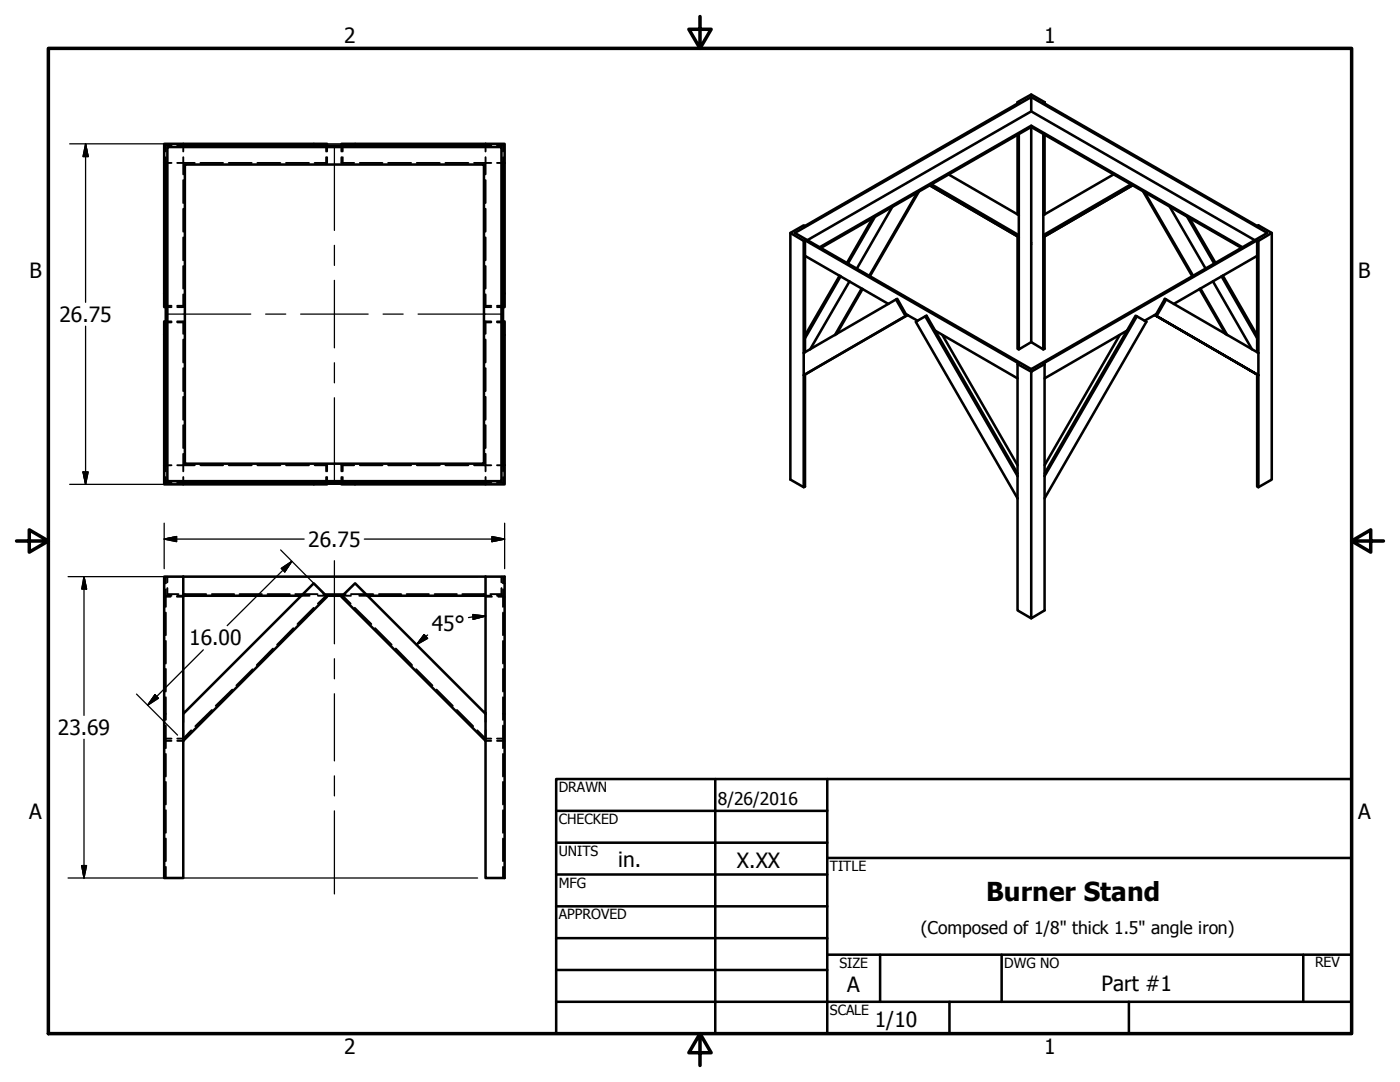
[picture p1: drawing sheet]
<svg xmlns="http://www.w3.org/2000/svg" width="279mm" height="216mm" viewBox="0 0 279 216" stroke-linecap="round" stroke-linejoin="round" font-family="sans-serif">
<!-- layer: Hidden (ANSI) -->
<g fill="none" stroke="#000" stroke-width=".38">
<path d="M33.1 31.4v1.1h1.1M34.2 29h-1.1v1.2M35.4 29h1.2v1.2M35.4 32.5h1.2v2.3M36.6 31.4v1.1h2.3M36.6 35.9v4.6M40 32.5h4.5M45.7 32.5h4.5M51.4 32.5h4.5M57.1 32.5h4.6M62.8 32.5h2.3M65.1 31.4l.1 1.1"/>
<path d="M65.1 29v1.2M65.3 29v1.2M65.3 31.4l-.1 1.1M68.1 31.4l.1 1.1M68.1 29v1.2M68.3 32.5h2.4M68.4 29v1.2M68.4 31.4v1.1M71.8 32.5h4.5M77.5 32.5h4.5M83.2 32.5h4.6M88.9 32.5h4.6"/>
<path d="M94.6 32.5h3.4M96.9 31.4v3.4M96.9 35.9v4.6M98 29h-1.1v1.2M99.2 29h1.2v1.2M100.4 31.4v1.1h-1.2M36.6 41.7v4.5M36.6 47.4v4.5M36.6 53.1v4.5M36.6 58.7v2.4M96.9 41.7v4.5M96.9 47.4v4.5"/>
<path d="M96.9 53.1v4.5M96.9 58.7v2.4M33.1 64.1h1.1M33.1 64.3h1.1M33.1 61.3h1.1M33.1 61h1.1M35.4 64.1l1.2 .1M35.4 64.3h1.2M35.4 61h1.2M36.6 61.2l-1.2 .1M36.6 64.3v2.3M36.6 67.8v4.5"/>
<path d="M36.6 73.5v4.5M36.6 79.2v4.6M96.9 61.2l1.1 .1M96.9 64.3v2.3M96.9 67.8v4.5M96.9 73.5v4.5M96.9 79.2v4.6M96.9 64.3h1.1M96.9 61h1.1M98 64.1l-1.1 .1M99.2 64.1h1.2M99.2 64.3h1.2"/>
<path d="M99.2 61.3h1.2M99.2 61h1.2M33.1 95.2v1.1h1.1M34.2 92.8h-1.1v1.2M35.4 92.8h3.5M36.6 84.8v4.6M36.6 90.6v3.4M36.6 95.2v1.1h-1.2M40 92.8h4.5M45.7 92.8h4.5M51.4 92.8h4.5M57.1 92.8h4.6"/>
<path d="M62.8 92.8h2.4M65.1 92.8v1.2M65.1 95.2v1.1M65.2 92.8l.1 1.2M65.3 95.2v1.1M68.1 95.2v1.1M68.2 92.8l-.1 1.2M68.3 92.8l.1 1.2M68.4 92.8h2.3M68.4 95.2v1.1M71.8 92.8h4.5M77.5 92.8h4.5"/>
<path d="M83.2 92.8h4.6M88.9 92.8h4.6M94.6 92.8h2.3v1.2M96.9 84.8v4.6M96.9 90.6v2.2h1.1M96.9 95.2v1.1h1.1M99.2 92.8h1.2v1.2M100.4 95.2v1.1h-1.2M32.8 116.4h.1M32.8 119.1h1.2M33 116.4h.1M33.1 118.9h1.1"/>
<path d="M33.1 115.1v1.2M33.1 117.6v3.5M33.4 115.1v1.1M33.4 117.3v1.3h2.2M35.3 119.1h1.3M35.4 118.9h1.2M36.7 118.6h4.4M36.9 118.6h.1M36.9 118.7v.2M42.3 118.6h4.4M47.8 118.6h4.5M53.4 118.6h4.4"/>
<path d="M58.9 118.6h4.5M60.1 118.9h1.7M63.4 118.9h1.7l-1.7 1.6M64.5 118.6h4.5M70 118.9h-1.6l1.6 1.6M70 118.6h4.5M71.7 118.9h1.6M75.6 118.6h4.5M81.2 118.6h4.4M86.7 118.6h4.5M92.3 118.6h4.4M96.6 118.6h.1"/>
<path d="M96.6 118.7v.2M96.9 118.9h1.1M96.9 119.1h1.3M99.2 118.9h1.2M99.4 119.1h1.3M100.1 115.1v1.1M100.1 117.3v1.3h-2.2M100.4 116.4h.1M100.4 115.1v1.2M100.4 117.6v3.5M100.6 116.4h.1M33.1 122.2v4.5"/>
<path d="M33.1 127.9v4.5M33.1 133.5v4.5M33.1 139.1v4.5M46.4 137.6l-3.3 3.2M50.4 133.5l-3.2 3.3M54.5 129.4l-3.3 3.3M58.5 125.3l-3.2 3.4M62.6 121.3l-3.2 3.2M70.8 121.3l3.3 3.2M74.9 125.3l3.3 3.4M79 129.4l3.2 3.3M83.1 133.5l3.2 3.3"/>
<path d="M87.1 137.6l3.3 3.2M100.4 122.2v4.5M100.4 127.9v4.5M100.4 133.5v4.5M100.4 139.1v4.5M32.8 142.4h.1M32.8 147.8h.1M33 142.4h.1M33 147.8h1.2M33.1 144.8v4.5M33.1 150.4v4.5M33.1 156v4.5"/>
<path d="M33.1 147.4h1.1M36.6 142.4v1.7M36.6 145.7v1.7h-1.2M36.6 147.6v.2h-1.2M38.2 145.7l-1.6 1.8M42.3 141.7l-3.3 3.2M91.2 141.7l3.2 3.2M95.2 145.7l1.7 1.8M96.9 147.6v.2h1.1M96.9 145.7v1.7h1.1M96.9 142.4v1.7M99.2 147.8h1.3"/>
<path d="M99.2 147.4h1.2M100.4 142.4h.1M100.4 144.8v4.5M100.4 150.4v4.5M100.4 156v4.5M100.6 142.4h.1M100.6 147.8h.1M33.1 161.7v4.5M33.1 167.3v4.5M33.1 173v2.2M100.4 161.7v4.5M100.4 167.3v4.5"/>
<path d="M100.4 173v2.2"/>
</g>
<!-- layer: Visible (ANSI) -->
<g fill="none" stroke="#000" stroke-width=".51">
<path d="M205.8 19.4l47.1 27.1-47.1 27.2-47.2-27.2 47.2-27.1v2.8l-44.7 25.7M32.8 32.5v26h.3M33.4 29.3h66.7v66.7h-66.7zM36.6 28.7h-3.8v3.8h.3v60.3h-.3v3.8h3.8M36.9 32.8h59.7v59.7h-59.7zM62.6 29v-.3h2.7v.3M62.6 28.7h-26v.3h60.3v-.3M68.1 29v-.3h2.8v.3M70.9 28.7h26M96.9 28.7h3.8v3.8h-.3v60.3h.3v3.8h-3.8M100.7 32.5v26h-.3M183.1 38.4l-9.6 16.7"/>
<path d="M183.4 38.2l-9.8 16.9M185.5 37l17.6 10.2M203.1 20.6v-.2l.2 .1-42.6 24.6-.3-.1-2.7 1.5v49.2l2.7 1.5v-22.3M203.1 26.9v15.9M203.1 20.4l2.7-1.5 2.7 1.5M203.3 26.7v16.2l-14-8.1M205.8 25.1l-42.2 24.2M205.8 22.2l44.6 25.7M208.2 26.7v16.2l14-8.1M208.5 20.4l-.3 .1 42.7 24.6 .2-.1 2.7 1.5v49.2l-2.7 1.5M208.5 20.4v.2M208.5 26.9v15.9"/>
<path d="M226.1 37l-17.9 10.3v22.4l.3-.1v-22.4M228.2 38.2l9.7 16.9M228.5 38.4l9.6 16.7M32.8 58.5v2.8h.3M100.7 58.5v2.8h-.3M157.7 46.5l2.7 1.6M160.7 51.1v-3.2l-.3 .2v22.3l18.4-10.6M160.7 47.9l42.6 24.6-.2 .1v22.4l-18.4-31.9M160.7 51.1v19.2M160.7 51.1l16.6 9.5M163.8 49.5l42-24.2v43M167.6 55l-6.9 11.9"/>
<path d="M167.8 55.1l-7.1 12.4M169.5 56.1l-7.8 13.6M172 57.6l-5.4 9.3M172.1 57.7l-5.2 9M174.2 43.5l-5.2 9M174.6 43.2l-5.4 9.4M178.1 41.2l-7.1 12.4M232.7 59.8l-1.9 3.3M233.4 41.2l7.2 12.4M236.9 43.2l5.4 9.4M237.4 43.5l5.2 9M239.4 57.7l5.2 9"/>
<path d="M239.6 57.6l5.3 9.3M242.1 56.1l7.8 13.6M243.8 55.1l7.1 12.4M244 55l6.9 11.9M248 49.3l-42.2-24.2v.2l42 24.2M250.9 47.9l-42.7 24.6 .3 .1v22.4l18.4-31.9-.3-.1-1.7 3M250.9 47.9l.2 .2v22.3l-18.6-10.8-1.7 3.1-2.4 1.3M250.9 51.1l-16.6 9.5M250.9 47.9v22.4M253.8 46.5l-2.7 1.6M33.1 66.8h-.3v26M33.1 64.1h-.3v2.7"/>
<path d="M100.4 66.8h.3v26M100.4 64.1h.3v2.7M160.7 74.7v22.4l-.3 .1M180.7 63.1l-20.3 11.8 .3-.2M181.1 62.9l-.4 .2-1.9-3.3 .3-.2 1.7 3.1 2.3 1.3M181.2 62.9l-20.5 11.8M186.6 66l16.5 9.5M188.1 66.9l15 25.9M203.1 72.6l2.7 1.6M205.8 68.3l-2.5 1.4v-22.4l-.2-.1v22.4l.2 .1M205.8 68.3l2.4 1.4M223.5 66.9l-15 25.9"/>
<path d="M224.9 66l-16.4 9.5M224.9 66l-16.4 28.5M226.9 63.1l1.9 1.1-20.3 35.2v22.4l-2.7 1.6v-49.2l2.7-1.6M250.9 74.7l-20.5-11.8 20.7 12M250.9 74.7v22.4l.2 .1v-22.3M250.9 74.7l.2 .2M62.6 96.3v.3h2.7v-.3M62.6 96.6h-26v-.3h60.3v.3h-26M68.1 96.3v.3h2.8v-.3M203.1 94.5l-18.2-31.5-2.1 1.2 20.3 35.2v22.4l2.7 1.6M32.8 115.1h3.8v27.3l26-26 2.7 2.7-28.7 28.7v27.4h-3.8zM36.6 115.1h64.1v60.1h-3.8v-27.4l-28.8-28.7 2.8-2.7 26 26v-27.3"/>
<path d="M36.6 118.9h23.5M65.1 118.9h3.3M73.3 118.9h23.6"/>
</g>
<!-- layer: Border (ANSI) -->
<path d="M9.7 9.7h260v196.5h-260zM139.7 3.3v6.4l-2.2-3.9h4.4l-2.2 3.9M3.3 107.9h6.4l-3.9-2.2v4.5l3.9-2.3M269.7 107.9l3.9 2.3v-4.5l-3.9 2.2h6.4M139.7 206.2l2.2 3.9h-4.4l2.2-3.9v6.4" fill="none" stroke="#000" stroke-width=".7"/>
<!-- layer: Title (ANSI) -->
<g fill="none" stroke="#000" stroke-width=".51">
<path d="M111 155.4h158.7v50.8h-158.7zM142.7 155.4v50.8M165.1 155.4v50.8M111 161.8h54.1M111 168.1h54.1M111 174.5h54.1M165.1 171.2h104.6M111 180.8h54.1M111 187.2h54.1M111 193.5h54.1M111 199.9h158.7M165.1 190.5h104.6"/>
<path d="M175.6 190.5v9.4M189.5 199.9v6.3M199.9 190.5v9.4M225.3 199.9v6.3M260.1 190.5v9.4"/>
</g>
<!-- layer: Sketch Geometry (ANSI) -->
<path d="M185.5 37l17.8 10.3v-4.4M185.9 36.8l17.4 10.1M225.7 36.8l-17.5 10.1M226.1 37l-17.9 10.3v-4.4M160.4 70.4v4.5M251.1 70.4v4.5M203.1 95v4.4M208.5 95v4.4M36.6 142.4v5.4M96.9 142.4v5.4" fill="none" stroke="#000" stroke-width=".51"/>
<!-- layer: Dimension (ANSI) -->
<g fill="none" stroke="#000" stroke-width=".25">
<path d="M13.9 28.7h81.4M17.1 28.7l.5 2.5h-1zM17.1 28.7v31.6M17.1 65.1v31.5M13.9 96.6h81.4M16.6 94.2h1l-.5 2.4zM13.6 115.1h53M16.8 115.1l.5 2.4h-1zM16.8 115.1v27.6M32.8 107.6l2.4-.5v1zM32.8 107.6h27.9M32.8 104.4v9.1"/>
<path d="M56 109.7l8.2 8.3M56.1 113.4l2.1-1.4-1.4 2.1zM58.2 112l-12.9 12.8M66.8 115.1h28.5M72.7 107.6h28M98.2 107.1l2.5 .5-2.5 .5zM100.7 104.4v9.1M27.2 138.5l8.2 8.2M30.9 138.6l.7 .7-2.1 1.4zM40.6 129.7l-11.1 11M84.6 126.6l.7 .8-2.2 1.3zM85.4 126.7l-2.3 2"/>
<path d="M94.4 122.6l2.5 .3-2.5 .7zM94.4 123.1l-.9 .1M96.9 122.9l-2.5 .2M16.8 147.5v27.7M13.6 175.2h53M16.3 172.7h1l-.5 2.5zM66.8 175.2h28.5"/>
</g>
<g fill="#000" stroke="#000" stroke-width=".25">
<path d="M17.1 28.7l.5 2.5zM17.1 28.7l.5 2.5h-1zM16.6 94.2l.5 2.4zM16.6 94.2h1l-.5 2.4zM16.8 115.1l.5 2.4zM16.8 115.1l.5 2.4h-1zM32.8 107.6l2.4-.5zM32.8 107.6l2.4-.5v1zM58.2 112l-1.4 2.1zM56.1 113.4l2.1-1.4-1.4 2.1zM98.2 108.1l2.5-.5zM98.2 107.1l2.5 .5-2.5 .5z"/>
<path d="M30.9 138.6l-1.4 2.1zM30.9 138.6l.7 .7-2.1 1.4zM84.6 126.6l-1.5 2.1zM84.6 126.6l.7 .8-2.2 1.3zM94.4 123.6l2.5-.7zM94.4 122.6l2.5 .3-2.5 .7zM16.3 172.7l.5 2.5zM16.3 172.7h1l-.5 2.5z"/>
</g>
<!-- layer: Centerline (ANSI) -->
<g fill="none" stroke="#000" stroke-width=".25">
<path d="M66.7 29.3v16.7M66.7 49v4M66.7 55.9v13.5M33.4 62.7h16.6M53 62.7h4M60 62.7h13.5M66.7 72.4v4M66.7 79.4v16.6M76.5 62.7h4M83.4 62.7h16.7M66.7 111.9v16.6M66.7 131.4v4"/>
<path d="M66.7 138.4v13.4M66.7 154.8v4M66.7 161.8v16.6"/>
</g>
<text font-size="5.2" x="196.8" y="179.8">Burner Stand</text>
<g font-size="4.2">
<text x="68.7" y="8.6">2</text>
<text x="208.4" y="8.6">1</text>
<text x="5.9" y="55.5">B</text>
<text x="271.1" y="55.5">B</text>
<text x="11.9" y="64.2">26.75</text>
<text x="61.5" y="109.1">26.75</text>
<text x="86.2" y="125.9">45°</text>
<text x="37.8" y="128.8">16.00</text>
<text x="11.6" y="146.6">23.69</text>
<text x="5.8" y="163.4">A</text>
<text x="271" y="163.4">A</text>
<text x="123.4" y="173">in.</text>
<text x="147.1" y="173.1">X.XX</text>
<text x="169.1" y="198">A</text>
<text x="219.8" y="197.7">Part #1</text>
<text x="174.6" y="204.9">1/10</text>
<text x="68.7" y="210.3">2</text>
<text x="208.4" y="210.3">1</text>
</g>
<g font-size="3.5">
<text x="143.3" y="160.7">8/26/2016</text>
<text x="183.8" y="186.3">(Composed of 1/8&quot; thick 1.5&quot; angle iron)</text>
</g>
<g font-size="2.8">
<text x="111.5" y="158">DRAWN</text>
<text x="111.5" y="164.4">CHECKED</text>
<text x="111.5" y="170.8">UNITS</text>
<text x="165.6" y="173.7">TITLE</text>
<text x="111.5" y="177.1">MFG</text>
<text x="111.5" y="183.5">APPROVED</text>
<text x="167.5" y="193.1">SIZE</text>
<text x="200.4" y="193.1">DWG NO</text>
<text x="262.4" y="193">REV</text>
<text x="165.6" y="202.5">SCALE</text>
</g>
</svg>
